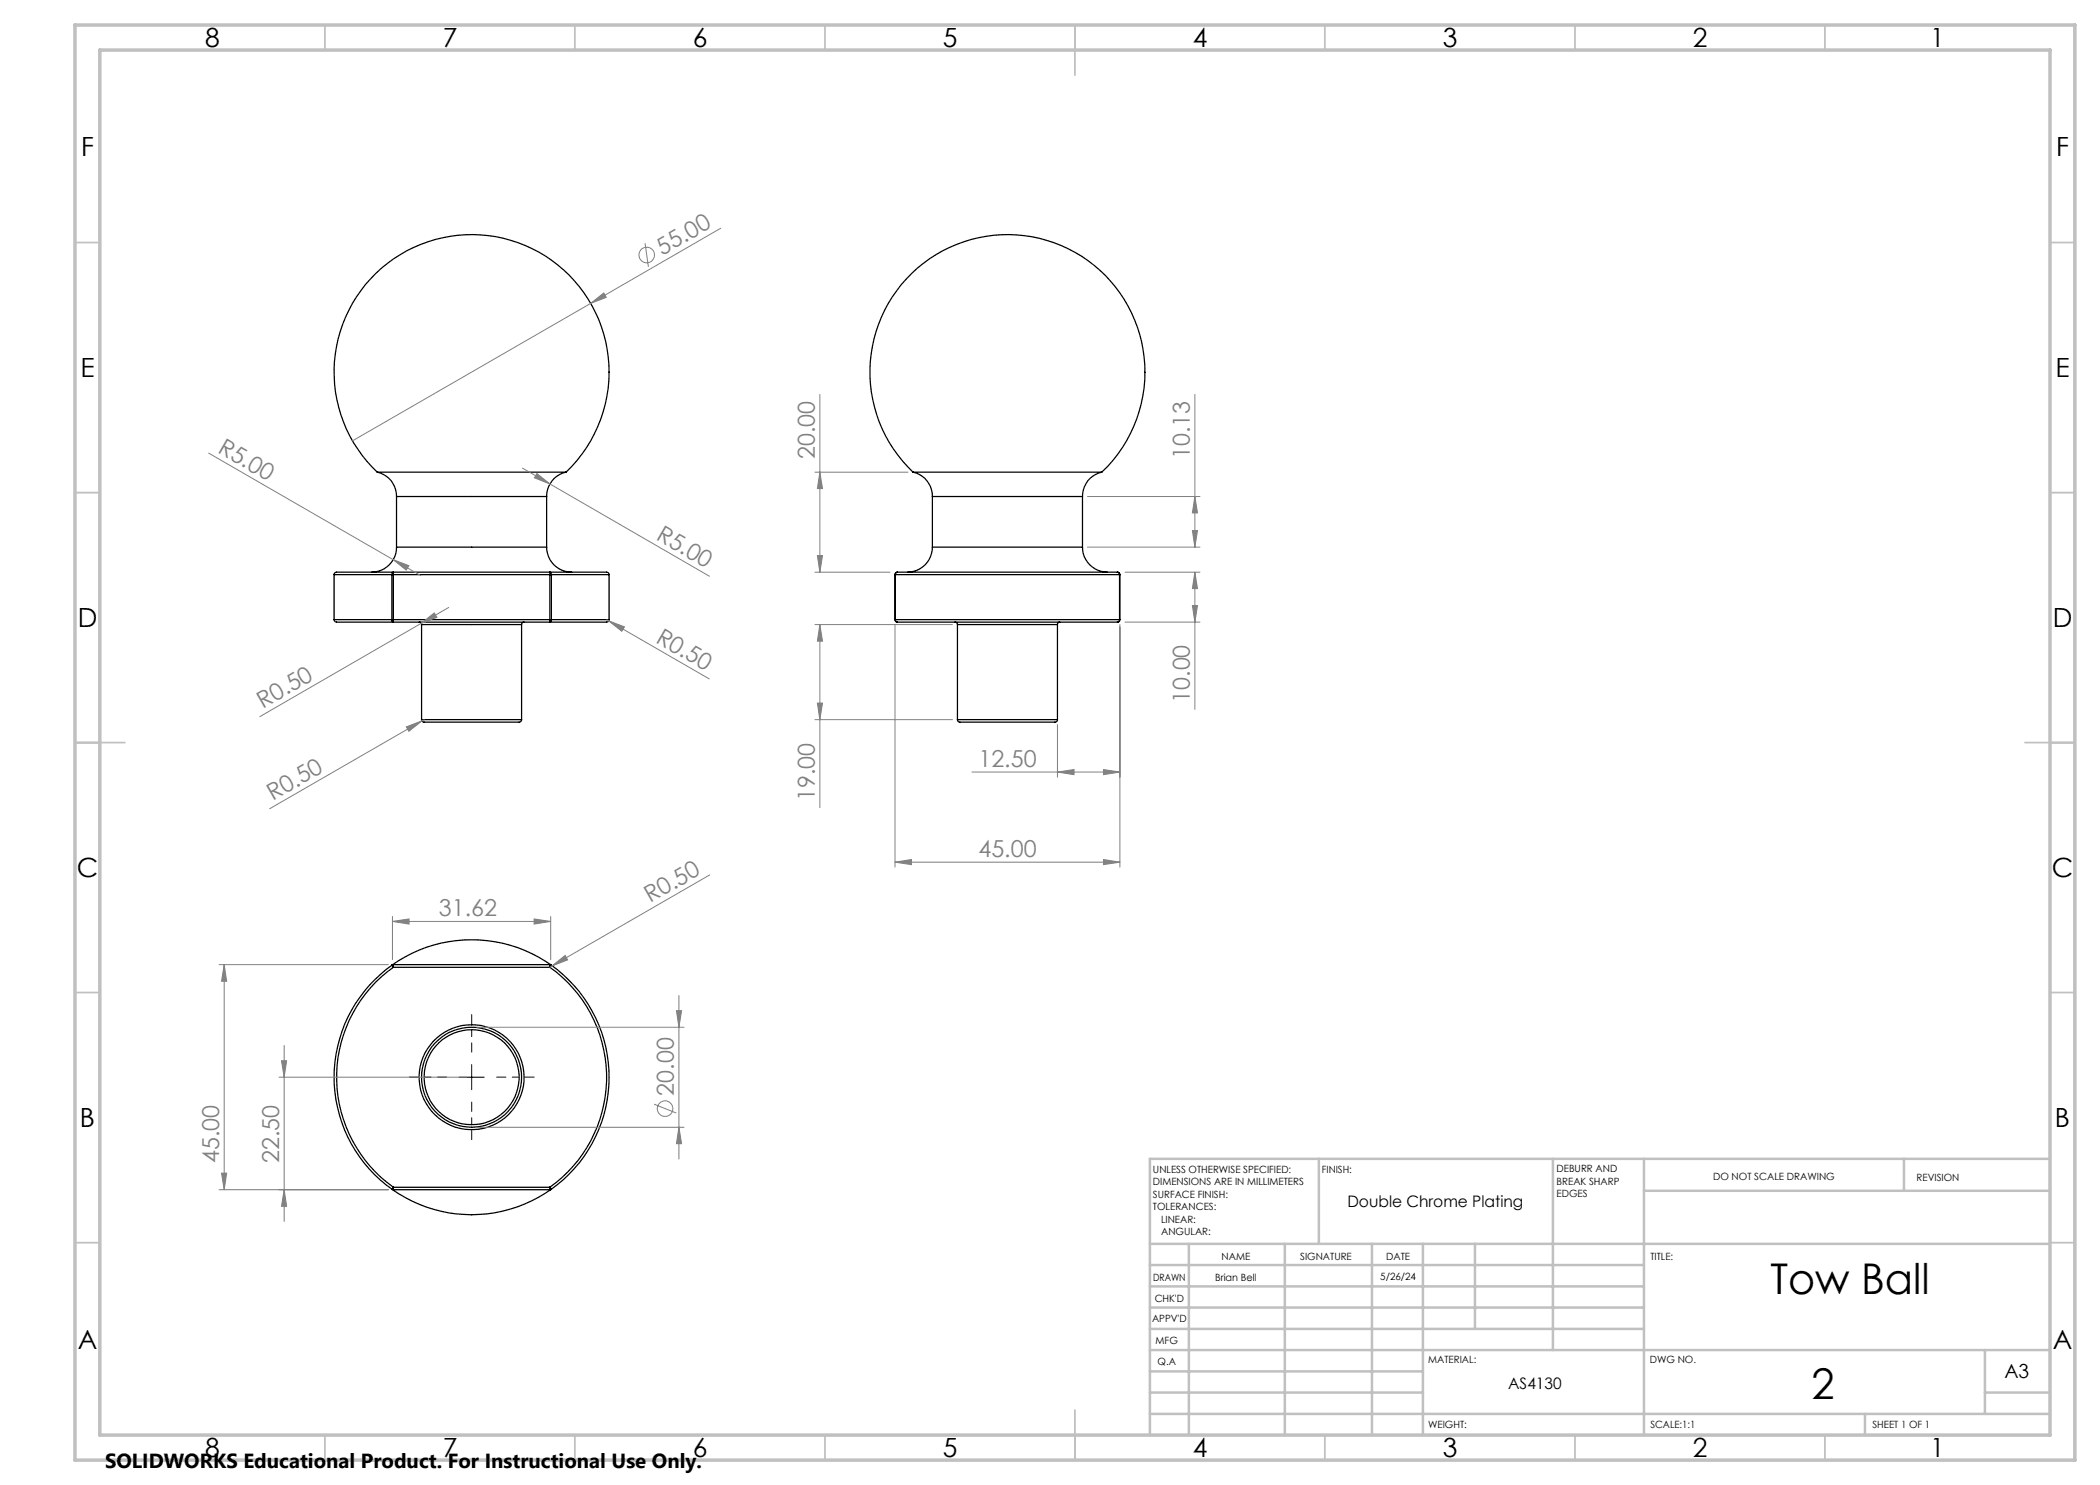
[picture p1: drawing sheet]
<svg xmlns="http://www.w3.org/2000/svg" width="420mm" height="297mm" viewBox="0 0 420 297" stroke-linecap="round" stroke-linejoin="round" font-family="sans-serif">
<g fill="none" stroke="#000" stroke-width=".25">
<path d="M75.5 94.4a27.5 27.5 0 0 1-.8-39.2 27.5 27.5 0 0 1 39.3 0 27.5 27.5 0 0 1-.8 39.2M75.5 94.4a4.9 4.9 0 0 1 3.8 4.9M75.5 94.4h37.7M79.3 99.3h30M79.3 99.3v10.1M109.3 99.3v10.1M113.2 94.4a4.9 4.9 0 0 0-3.9 4.9M182.6 94.4a27.5 27.5 0 0 1-.8-39.2 27.5 27.5 0 0 1 39.3 0 27.5 27.5 0 0 1-.8 39.2M182.6 94.4a4.9 4.9 0 0 1 3.9 4.9M182.6 94.4h37.7M186.5 99.3h30M186.5 99.3v10.1"/>
<path d="M216.5 99.3v10.1M220.3 94.4a4.9 4.9 0 0 0-3.8 4.9M66.8 114.9h11.6M66.8 114.9v9M78.4 114.9h.3M78.4 114.9v9M78.7 114.4h-11.5l-.2 .2-.2 .3M78.7 114.4l-.2 .1-.1 .4M78.7 114.4v.5M78.7 114.9v9M78.7 114.9h31.3M78.7 114.4h31.3"/>
<path d="M79.3 109.4a5 5 0 0 1-5 5M79.3 109.4h30M109.3 109.4a5 5 0 0 0 5 5M110 114.4h10.8a.74 .74 0 0 1 1 .5M110 114.9h.3M110 114.4v.5M110 114.4l.1 .1 .2 .4M110 114.9v9M110.3 114.9h11.5M110.3 114.9v9M121.8 114.9v9M179 114.9h.1"/>
<path d="M179 114.9v9M179.1 114.9h44.8M179.1 114.9v9M179.5 114.4l-.3 .1-.1 .4M179.5 114.4h44M179.5 114.4l-.4 .2-.1 .3M186.5 109.4a5 5 0 0 1-5 5M186.5 109.4h30M216.5 109.4a5 5 0 0 0 5 5M223.5 114.4l.3 .2 .1 .3M223.5 114.4l.3 .2 .2 .3M223.9 114.9h.1"/>
<path d="M223.9 114.9v9M224 114.9v9M66.8 123.9l.2 .4 .2 .1h11.5M66.8 123.9h11.6M78.4 123.9h.3M78.4 123.9l.1 .5h.2M78.7 123.9v.5M78.7 123.9h31.3M78.7 124.4h31.3M83.8 124.4l.3 .1 .2 .4M84.3 124.9h20M84.3 124.9v19"/>
<path d="M104.3 124.9v19M104.8 124.4l-.3 .1-.2 .4M110 123.9h.3M110 123.9v.5M110.3 123.9l-.2 .5h-.1M110.3 123.9h11.5M121.8 123.9v.1a.79 .79 0 0 1-1 .4h-10.8M179 123.9l.1 .3 .4 .2M179 123.9h.1M179.1 123.9h44.8M179.1 123.9l.1 .5h.3M179.5 124.4h44"/>
<path d="M191 124.4l.4 .2 .1 .3M191.5 124.9h20M191.5 124.9v19M211.5 124.9v19M212 124.4l-.3 .1-.2 .4M223.9 123.9l-.1 .3-.3 .2M223.9 123.9h.1M224 123.9l-.2 .5h-.3M84.3 143.9l.2 .4 .2 .1h19a.49 .49 0 0 0 .6-.5M84.3 143.9h20M191.5 143.9l.1 .3 .3 .2h19.2l.3-.2 .1-.3M191.5 143.9h20"/>
<path d="M78.4 193a27.6 27.6 0 0 1 31.9 0M78.4 193a27.5 27.5 0 0 0 0 44.8M78.4 193l.3 .5M78.7 193.5a27 27 0 0 0 0 44M78.7 192.9v.6M78.7 192.9l-.3 .1M78.7 193.5h31.3M78.7 192.9h31.3M110 193.5a27 27 0 0 1 0 44M110 192.9v.6M110 192.9l.3 .1M110.3 193l-.3 .5"/>
<path d="M110.3 193a27.5 27.5 0 0 1 0 44.8M78.4 237.8a27.4 27.4 0 0 0 31.9 0M78.4 237.8l.3 .1M78.7 237.5v.4M78.7 237.5l-.3 .3M78.7 237.9h31.3M78.7 237.5h31.3M110 237.5v.4M110 237.5l.3 .3M110.3 237.8l-.3 .1"/>
<circle cx="94.3" cy="215.4" r="9.5"/>
<circle cx="94.3" cy="215.4" r="10.5"/>
<circle cx="94.3" cy="215.5" r="10"/>
</g>
<g fill="none" stroke="#808080" stroke-width=".2">
<path d="M129 48.6l.7 4.8M144.1 45.6l-26 15.1M118.1 60.7l2.7-2.1 .4 .9zM118.1 60.7l-47.6 27.5M164 78.9v35.5M239 78.9v30.5M41.7 90.6l36.9 21.3M104.5 93.6l37.4 21.6M107.4 94.7l2.6 2.1-3.1-1.2zM163 94.4h18.6M164 94.4l.5 3.3h-1zM217.5 99.3h22.5"/>
<path d="M239 99.3l.5 3.3h-1zM78.6 111.9l3.2 1.2-.6 .9zM78.6 111.9l5.5 3.2M163 114.4h15M163.5 111.1h1l-.5 3.3zM217.5 109.4h22.5M225 114.4h15M238.5 106.1h1l-.5 3.3zM239 114.4l.5 3.3h-1zM239 114.4v27.5M84.2 124.7l2.7-2.1 .5 .9zM84.2 124.7l-32.2 18.6"/>
<path d="M89.7 121.5l-5.5 3.2M121.3 123.9l.4 .3M121.7 124.2l3.2 1.2-.5 .9zM121.7 124.2l20.2 11.6M163 124.9h27.5M164 124.9l.5 3.3h-1zM164 124.9v36.6M179 124.9v48.5M224 124.9v48.5M225 124.4h15M238.5 121.1h1l-.5 3.3zM81.3 145.4l3.1-1.2-2.6 2.1z"/>
<path d="M84.4 144.2l-30.5 17.5M84.8 143.9l-.4 .3M163 143.9h27.5M163.5 140.6h1l-.5 3.3zM194.4 154.4h29.6M211.5 154.4l3.3-.5v1zM211.5 144.9v10.5M220.7 153.9l3.3 .5-3.3 .5zM142 175l-31.6 18.2M179 172.4l3.3-.5v1zM179 172.4h45M220.7 171.9l3.3 .5-3.3 .5z"/>
<path d="M43.8 192.9h33.9M44.8 192.9v45M44.8 192.9l.5 3.3h-1zM78.5 184.3l3.3-.5v1zM78.5 183.3v8.6M78.5 184.3h31.6M106.8 183.8l3.3 .5-3.3 .5zM110.1 183.3v8.6M110.4 193.2l2.6-2.1 .5 .9zM110.4 193.2l-.4 .3M135.8 199.1v32.7M55.8 215.4h37.5"/>
<path d="M56.3 212.2h1l-.5 3.2zM56.8 209.1v35.2M95.3 205.5h41.5M135.3 202.1h1l-.5 3.4zM43.8 237.9h33.9M44.3 234.6h1l-.5 3.3zM56.8 237.9l.5 3.4h-1zM95.3 225.5h41.5M130.8 220.8l4.5 1.8M135.8 225.5l.5 3.2h-1z"/>
<circle cx="129.3" cy="51" r="1.56"/>
<circle cx="133" cy="221.7" r="1.55"/>
</g>
<path d="M89.3 215.4h-7.5M94.3 210.4v-7.5M99.3 215.4h7.5M94.3 220.4v7.5" fill="none" stroke="#000" stroke-width=".2" stroke-dasharray="15.2 1.3 1.3 1.3" stroke-dashoffset="13.4"/>
<path d="M91.8 215.4h5M94.3 212.9v5" fill="none" stroke="#000" stroke-width=".2"/>
<g fill="none" stroke="#c0c0c0" stroke-width=".35">
<path d="M65 5v5M115 5v5M165 5v5M215 5v10M265 5v5M315 5v5M365 5v5M15 48.5h5M410 48.5h5M15 98.5h5M410 98.5h5M15 148.5h10"/>
<path d="M405 148.5h10M15 198.5h5M410 198.5h5M15 248.5h5M410 248.5h5M65 287v5M115 287v5M165 287v5M215 282v10M265 287v5M315 287v5M365 287v5"/>
</g>
<g fill="none" stroke="#c0c0c0" stroke-width=".5">
<path d="M263.8 231.8v17M310.6 231.8v38.2M328.8 231.8v55.2M328.8 238.2h81.2M380.8 231.8v6.4M410 231.8h-180v55.2M230 248.8h180M230 257.3h98.8M230 253h98.8M237.8 248.8v38.2M257 248.8v38.2M274.4 248.8v38.2"/>
<path d="M284.6 248.8v38.2M295 248.8v17M230 265.8h98.8M230 261.5h98.8M230 278.5h54.6M230 274.3h54.6M230 270h180M397 278.5h13M397 270v12.8M230 282.8h180M373 282.8v4.2"/>
</g>
<path d="M15 5h400v287h-400zM20 10h390v277h-390z" fill="none" stroke="#c0c0c0" stroke-width=".7"/>
<g fill="#808080">
<path d="M78.6 111.9l3.2 1.2-.6 .9z"/>
<path d="M118.1 60.7l2.7-2.1 .4 .9z"/>
<path d="M84.2 124.7l2.7-2.1 .5 .9z"/>
<path d="M81.3 145.4l3.1-1.2-2.6 2.1z"/>
<path d="M110.4 193.2l2.6-2.1 .5 .9z"/>
<path d="M121.7 124.2l3.2 1.2-.5 .9z"/>
<path d="M107.4 94.7l2.6 2.1-3.1-1.2z"/>
<path d="M220.7 153.9l3.3 .5-3.3 .5zM211.5 154.4l3.3-.5v1zM220.7 171.9l3.3 .5-3.3 .5zM179 172.4l3.3-.5v1z"/>
<path d="M78.5 184.3l3.3-.5v1zM106.8 183.8l3.3 .5-3.3 .5z"/>
<path d="M135.3 202.1h1l-.5 3.4zM135.8 225.5l.5 3.2h-1zM44.8 192.9l.5 3.3h-1zM44.3 234.6h1l-.5 3.3zM56.3 212.2h1l-.5 3.2zM56.8 237.9l.5 3.4h-1zM164 94.4l.5 3.3h-1zM163.5 111.1h1l-.5 3.3zM239 99.3l.5 3.3h-1zM238.5 106.1h1l-.5 3.3zM239 114.4l.5 3.3h-1zM238.5 121.1h1l-.5 3.3zM164 124.9l.5 3.3h-1zM163.5 140.6h1l-.5 3.3z"/>
</g>
<g font-size="8.5">
<text x="354.1" y="258.8">Tow Ball</text>
<text x="362.3" y="279.7">2</text>
</g>
<g font-size="5.3">
<text x="41" y="9.5">8</text>
<text x="88.5" y="9.5">7</text>
<text x="138.5" y="9.5">6</text>
<text x="188.5" y="9.5">5</text>
<text x="238.5" y="9.5">4</text>
<text x="288.5" y="9.5">3</text>
<text x="338.5" y="9.5">2</text>
<text x="386" y="9.5">1</text>
<text x="16.2" y="31.2">F</text>
<text x="411.2" y="31.2">F</text>
<text x="16.1" y="75.5">E</text>
<text x="411.1" y="75.5">E</text>
<text x="15.5" y="125.5">D</text>
<text x="410.5" y="125.5">D</text>
<text x="15.4" y="175.5">C</text>
<text x="410.4" y="175.5">C</text>
<text x="16" y="225.5">B</text>
<text x="411" y="225.5">B</text>
<text x="15.5" y="269.7">A</text>
<text x="410.5" y="269.7">A</text>
<text x="41" y="291.5">8</text>
<text x="88.5" y="291.5">7</text>
<text x="138.5" y="291.5">6</text>
<text x="188.5" y="291.5">5</text>
<text x="238.5" y="291.5">4</text>
<text x="288.5" y="291.5">3</text>
<text x="338.5" y="291.5">2</text>
<text x="386" y="291.5">1</text>
</g>
<g font-size="4.7" fill="#808080">
<text x="132.4" y="51.2" transform="rotate(-30 132.4 51.2)">55.00</text>
<text x="43.4" y="90.4" transform="rotate(30 43.4 90.4)">R5.00</text>
<text x="163" y="91.8" transform="rotate(-90 163 91.8)">20.00</text>
<text x="238" y="91.8" transform="rotate(-90 238 91.8)">10.13</text>
<text x="131" y="107.8" transform="rotate(30 131 107.8)">R5.00</text>
<text x="130.9" y="128.3" transform="rotate(30 130.9 128.3)">R0.50</text>
<text x="52.6" y="141.8" transform="rotate(-30 52.6 141.8)">R0.50</text>
<text x="238" y="140.6" transform="rotate(-90 238 140.6)">10.00</text>
<text x="195.7" y="153.4">12.50</text>
<text x="54.6" y="160.2" transform="rotate(-30 54.6 160.2)">R0.50</text>
<text x="163" y="160.2" transform="rotate(-90 163 160.2)">19.00</text>
<text x="195.7" y="171.4">45.00</text>
<text x="87.8" y="183.3">31.62</text>
<text x="130.1" y="180.7" transform="rotate(-30 130.1 180.7)">R0.50</text>
<text x="134.7" y="219.1" transform="rotate(-90 134.7 219.1)">20.00</text>
<text x="43.8" y="232.6" transform="rotate(-90 43.8 232.6)">45.00</text>
<text x="55.8" y="232.6" transform="rotate(-90 55.8 232.6)">22.50</text>
</g>
<text font-size="4.1" x="21" y="293.7">SOLIDWORKS Educational Product. For Instructional Use Only.</text>
<text font-size="3.9" x="400.9" y="275.5">A3</text>
<g font-size="3.2">
<text x="269.5" y="241.4">Double Chrome Plating</text>
<text x="301.6" y="277.9">AS4130</text>
</g>
<g font-size="2">
<text x="230.6" y="234.6">UNLESS OTHERWISE SPECIFIED:</text>
<text x="230.6" y="237.1">DIMENSIONS ARE IN MILLIMETERS</text>
<text x="230.6" y="239.6">SURFACE FINISH:</text>
<text x="264.4" y="234.6">FINISH:</text>
<text x="311.3" y="234.5">DEBURR AND</text>
<text x="311.3" y="237">BREAK SHARP</text>
<text x="311.3" y="239.5">EDGES</text>
<text x="342.6" y="236">DO NOT SCALE DRAWING</text>
<text x="383.3" y="236.2">REVISION</text>
<text x="230.6" y="242.1">TOLERANCES:</text>
<text x="232.2" y="244.6">LINEAR:</text>
<text x="232.2" y="247.1">ANGULAR:</text>
<text x="244.3" y="252">NAME</text>
<text x="260" y="251.9">SIGNATURE</text>
<text x="277.2" y="251.9">DATE</text>
<text x="330.1" y="251.9">TITLE:</text>
<text x="230.6" y="256.1">DRAWN</text>
<text x="243" y="256.1">Brian Bell</text>
<text x="276.1" y="255.9">5/26/24</text>
<text x="230.9" y="260.3">CHK'D</text>
<text x="230.4" y="264.4">APPV'D</text>
<text x="231.1" y="268.8">MFG</text>
<text x="231.5" y="273">Q.A</text>
<text x="285.6" y="272.5">MATERIAL:</text>
<text x="330" y="272.5">DWG NO.</text>
<text x="285.6" y="285.5">WEIGHT:</text>
<text x="330.1" y="285.6">SCALE:1:1</text>
<text x="374.5" y="285.6">SHEET 1 OF 1</text>
</g>
</svg>
